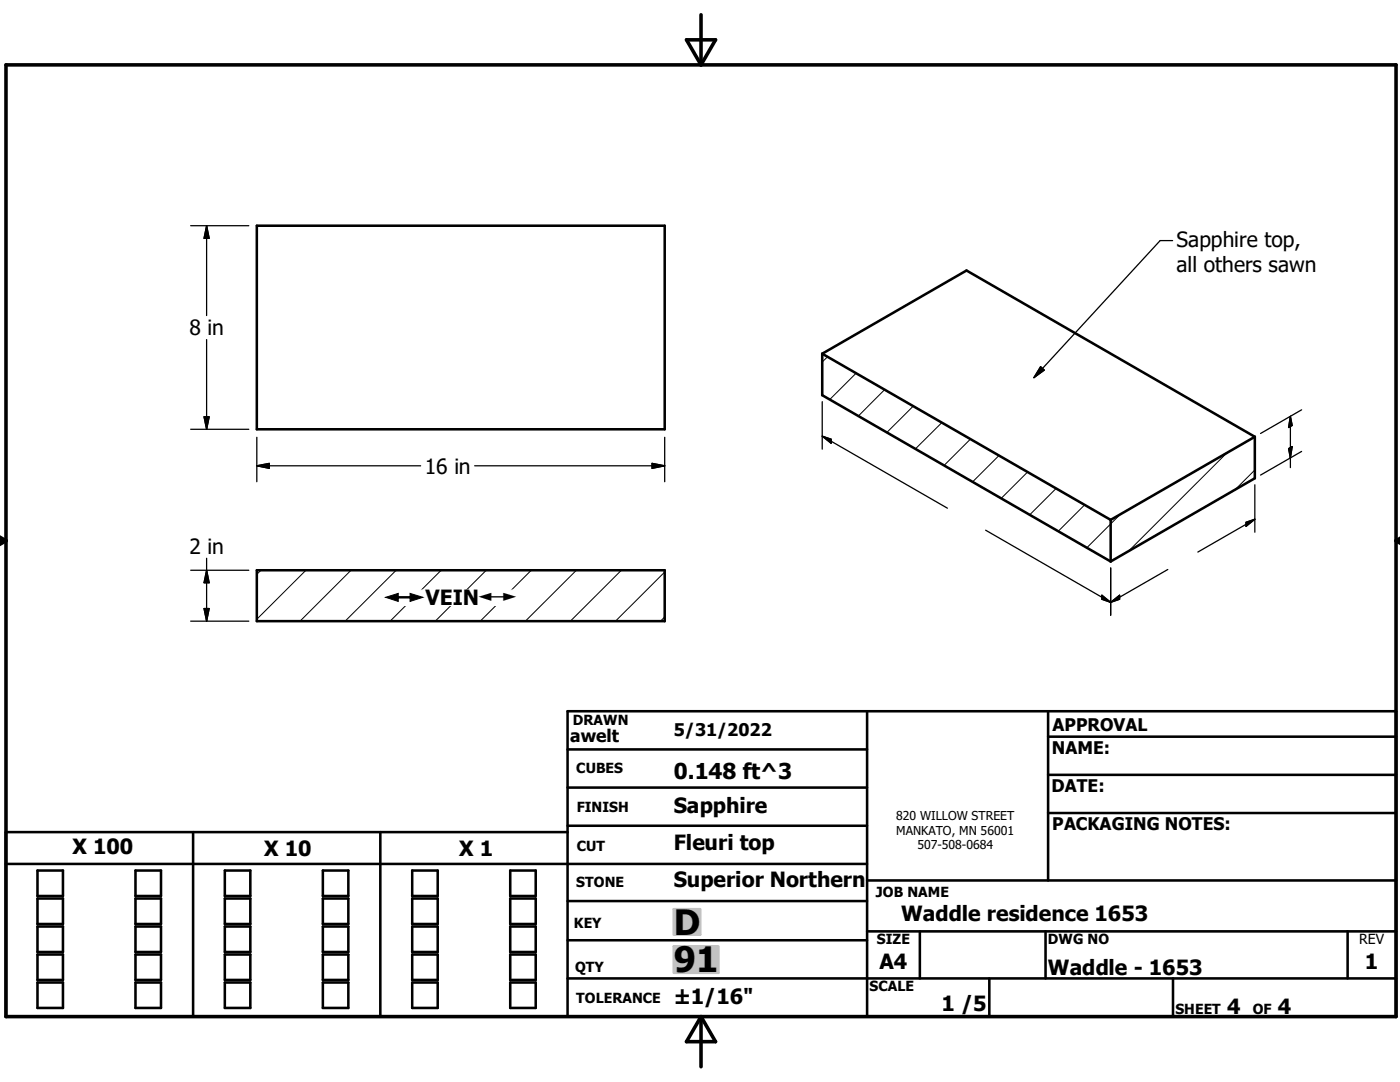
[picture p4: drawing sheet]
<svg xmlns="http://www.w3.org/2000/svg" width="279mm" height="216mm" viewBox="0 0 279 216" stroke-linecap="round" stroke-linejoin="round" font-family="sans-serif">
<g fill="none" stroke="#000" stroke-width=".51">
<path d="M51.3 45h81.4v40.7h-81.4zM164.1 70.6v8.3l57.6 33.1M164.1 70.6l57.6 33.1M164.1 70.6l28.8-16.6 57.5 33.2M250.4 87.2v8.2l-28.7 16.6M250.4 87.2l-28.7 16.5M51.3 113.8h81.4v10.1h-81.4zM221.7 103.7v8.3M113.3 149.5h59.7M113.3 157.2h59.7M173 141.9v61M209.2 147h69.4"/>
<path d="M209.2 154.6h69.4M209.2 141.9v33.8M1.2 172.4h171.8M7.5 173.7h5.1v5.1h-5.1zM7.5 179.3h5.1v5.1h-5.1zM27 173.7h5.1v5.1h-5.1zM27 179.3h5.1v5.1h-5.1zM38.5 166v36.9M44.9 173.7h5.1v5.1h-5.1zM44.9 179.3h5.1v5.1h-5.1zM64.4 173.7h5.1v5.1h-5.1zM64.4 179.3h5.1v5.1h-5.1z"/>
<path d="M75.9 166v36.9M82.3 173.7h5.1v5.1h-5.1zM82.3 179.3h5.1v5.1h-5.1zM101.8 173.7h5.1v5.1h-5.1zM101.8 179.3h5.1v5.1h-5.1zM113.3 166h-112.1v36.9h277.4v-61h-165.3v61M113.3 179.8h59.7M113.3 164.8h59.7M173 175.7h105.6M209.2 162.2h69.4M7.5 184.9h5.1v5.1h-5.1zM7.5 190.5h5.1v5h-5.1z"/>
<path d="M7.5 196h5.1v5.1h-5.1zM27 190.5h5.1v5h-5.1zM27 196h5.1v5.1h-5.1zM27 184.9h5.1v5.1h-5.1zM44.9 190.5h5.1v5h-5.1zM44.9 196h5.1v5.1h-5.1zM44.9 184.9h5.1v5.1h-5.1zM64.4 190.5h5.1v5h-5.1zM64.4 196h5.1v5.1h-5.1zM64.4 184.9h5.1v5.1h-5.1zM82.3 190.5h5.1v5h-5.1zM82.3 196h5.1v5.1h-5.1z"/>
<path d="M82.3 184.9h5.1v5.1h-5.1zM101.8 190.5h5.1v5h-5.1zM101.8 196h5.1v5.1h-5.1zM101.8 184.9h5.1v5.1h-5.1zM113.3 187.6h59.7M113.3 195.2h165.3M173 185.8h105.6M183.6 185.8v9.4M197.4 195.2v7.7M208.7 185.8v9.4M234.1 195.2v7.7M268.9 185.8v9.4"/>
</g>
<g fill="none" stroke="#000" stroke-width=".2">
<path d="M165.2 71.2l-1.1 1M170.9 74.5l-5.3 5.2M176.6 77.7l-5.3 5.3M182.3 81l-5.3 5.3M188 84.3l-5.3 5.3M193.7 87.6l-5.3 5.3M199.4 90.9l-5.3 5.2M205.1 94.2l-5.3 5.2M210.8 97.5l-5.3 5.2M244.9 90.4l-19.7 19.6M250.4 93.8l-3.9 3.9M52.1 113.8l-.8 .8"/>
<path d="M61 113.8l-9.7 9.8M70.1 113.8l-10.2 10.1M79.1 113.8l-10.2 10.1M88 113.8l-10.1 10.1M97 113.8l-10.1 10.1M106 113.8l-10.2 10.1M115 113.8l-10.1 10.1M124 113.8l-10.2 10.1M132.7 114.1l-9.9 9.8M216.5 100.7l-5.3 5.3M223.6 102.6l-6.7 6.7M132.7 123.1l-.9 .8"/>
</g>
<path d="M1.2 12.9h277.4v190h-277.4zM137 7.9h5.8l-2.9 5zM139.9 2.9v10M-.1 107.9h1.3M-.1 107.2l1.3 .7M1.2 107.9l-1.2 .7M278.6 107.9h.8M278.6 107.9l.8 .5M279.4 107.4l-.8 .5M139.9 202.9v10M139.9 202.9l2.9 5h-5.8z" fill="none" stroke="#000" stroke-width=".71"/>
<g fill="#c0c0c0" stroke="#c0c0c0" stroke-width=".51">
<path d="M134.5 188.8h8.9v5.3z"/>
<path d="M134.5 188.8l8.9 5.3h-8.9z"/>
<path d="M134.5 181.4h5.3v5.1z"/>
<path d="M134.5 181.4l5.3 5.1h-5.3z"/>
</g>
<g fill="none" stroke="#000" stroke-width=".25">
<path d="M38.1 45h11.6M41.2 45v18M41.2 45l.5 2.6h-1zM234 48h-2.5l-25.2 27.4M41.2 67.8v17.9M207.7 73.2l.7 .7-2.1 1.5zM38.1 85.7h11.6M40.7 83.2h1l-.5 2.5zM51.3 92.9h32.6M51.3 92.9l2.4-.4v1zM51.3 87.3v8.8M94.7 92.9h38"/>
<path d="M130.1 92.5l2.6 .4-2.6 .6zM132.7 87.3v8.8M164.1 87l25 14.4M164.1 87l1.8 .6v.9zM164.1 80.2v9.4M250.4 96.7v9.5M257.2 89.5l.7-.4-.4 2.3zM257.5 83.1v10.2M257.5 83.1l.4 1.8-.7 .4zM259.8 90.1l-8.2 4.7M259.8 81.8l-8.2 4.7M38.1 113.8h11.6"/>
<path d="M41.2 111.4v12.5M41.2 113.8l.5 2.5h-1zM196.7 105.8l25 14.4M219.9 118.8l1.8 1.4-1.8-.6zM221.7 113.3v9.5M233.1 113.6l-11.4 6.6M248.7 104.2l1.7-.6-1.7 1.4zM250.4 103.6l-11.3 6.6M38.1 123.9h11.6M40.7 121.4h1l-.5 2.5zM221.7 120.2l1.7-1.4v.8z"/>
</g>
<g fill="#000" stroke="#000" stroke-width=".25">
<path d="M41.2 45l.5 2.6h-1zM207.7 73.2l.7 .7-2.1 1.5zM40.7 83.2h1l-.5 2.5zM51.3 92.9l2.4-.4v1zM130.1 92.5l2.6 .4-2.6 .6zM164.1 87l1.8 .6v.9zM257.2 89.5l.7-.4-.4 2.3zM257.5 83.1l.4 1.8-.7 .4zM41.2 113.8l.5 2.5h-1zM219.9 118.8l1.8 1.4-1.8-.6zM221.7 120.2l1.7-1.4v.8zM248.7 104.2l1.7-.6-1.7 1.4z"/>
<path d="M40.7 121.4h1l-.5 2.5z"/>
</g>
<g fill="#fff" stroke="#fff" stroke-width=".25">
<path d="M76.9 117.8h26.7v3z"/>
<path d="M76.9 117.8l26.7 3h-26.7z"/>
</g>
<g font-size="7">
<text x="134.5" y="186.5">D</text>
<text x="134.5" y="194">91</text>
</g>
<text font-size="4.4" x="134.5" y="155.5">0.148 ft^3</text>
<g font-size="4.2">
<text x="234.8" y="49.2">Sapphire top,</text>
<text x="234.8" y="54.2">all others sawn</text>
<text x="37.8" y="66.9">8 in</text>
<text x="84.8" y="94.5">16 in</text>
<text x="37.8" y="110.6">2 in</text>
<text x="84.9" y="120.8">VEIN</text>
<text x="134.4" y="162.3">Sapphire</text>
<text x="14.5" y="170.5">X 100</text>
<text x="52.7" y="170.9">X 10</text>
<text x="91.7" y="170.9">X 1</text>
<text x="134.4" y="169.5">Fleuri top</text>
<text x="134.4" y="176.9">Superior Northern</text>
<text x="179.9" y="183.7">Waddle residence 1653</text>
<text x="175.5" y="193.3">A4</text>
<text x="209.1" y="194.6">Waddle - 1653</text>
<text x="272.4" y="193.3">1</text>
<text x="134.4" y="200.3">±1/16&quot;</text>
<text x="187.9" y="201.7">1 /5</text>
<text x="244.9" y="202.3">4</text>
<text x="255" y="202.3">4</text>
</g>
<g font-size="3.5">
<text x="113.8" y="148">awelt</text>
<text x="134.5" y="146.9">5/31/2022</text>
<text x="210.1" y="145.8">APPROVAL</text>
<text x="209.9" y="150.4">NAME:</text>
<text x="209.8" y="158.1">DATE:</text>
<text x="210" y="165.6">PACKAGING NOTES:</text>
</g>
<g font-size="3.3">
<text x="77" y="120.8">#</text>
<text x="95.6" y="120.8">#</text>
</g>
<g font-size="2.8">
<text x="114.3" y="144.6">DRAWN</text>
<text x="115" y="154.3">CUBES</text>
<text x="115.1" y="162">FINISH</text>
<text x="115.1" y="169.8">CUT</text>
<text x="115" y="177.1">STONE</text>
<text x="174.8" y="178.9">JOB NAME</text>
<text x="114.6" y="185.3">KEY</text>
<text x="175" y="188.4">SIZE</text>
<text x="209.1" y="188.4">DWG NO</text>
<text x="271.3" y="188.4">REV</text>
<text x="114.8" y="193.9">QTY</text>
<text x="173.5" y="197.8">SCALE</text>
<text x="115" y="200.2">TOLERANCE</text>
<text x="234.6" y="202.3">SHEET</text>
<text x="250" y="202.3">OF</text>
</g>
<g font-size="2.4">
<text x="178.9" y="163.6">820 WILLOW STREET</text>
<text x="178.9" y="166.5">MANKATO, MN 56001</text>
<text x="183.1" y="169.5">507-508-0684</text>
</g>
</svg>
